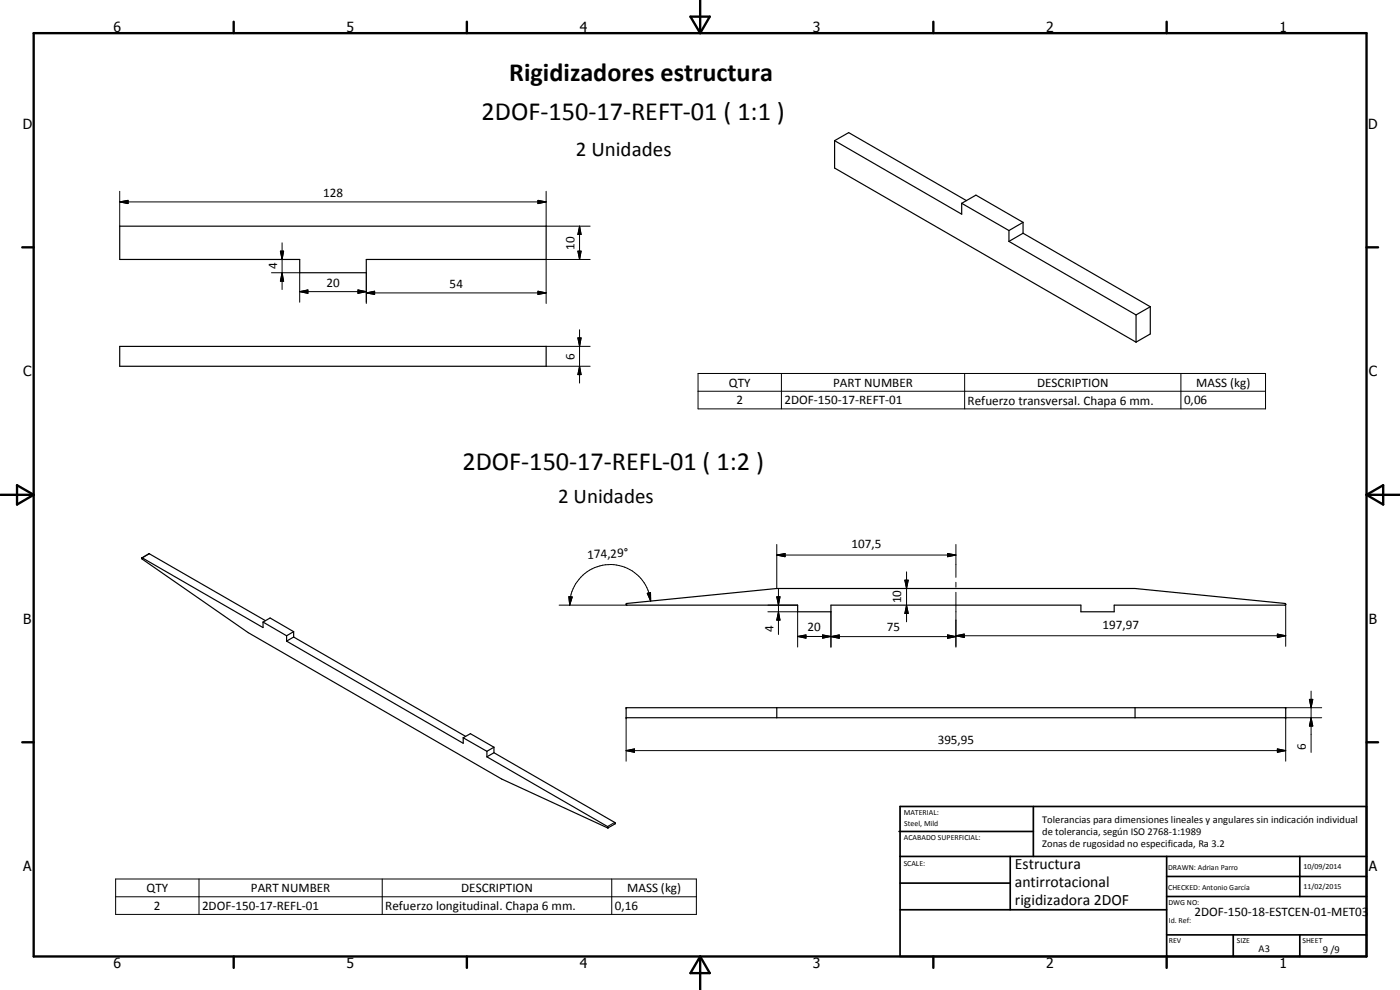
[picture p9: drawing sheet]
<svg xmlns="http://www.w3.org/2000/svg" width="420mm" height="297mm" viewBox="0 0 420 297" stroke-linecap="round" stroke-linejoin="round" font-family="sans-serif">
<g fill="none" stroke="#000" stroke-width=".35">
<path d="M250.5 42.2l38.1 22.1v-3.3M250.5 42.2l4.2-2.4 35.4 20.4M250.5 42.2v8.2l90.4 52.3M35.9 67.9h128v10h-54v3.9h-20v-3.9h-54zM288.6 61l4.3-2.5 14.1 8.2M288.6 61l14.2 8.2M302.8 69.2v3.2M302.8 72.4l38.1 22.1M307 66.7v3.3M307 66.7l-4.2 2.5M307 70l-4.2 2.4M307 70l38.2 22"/>
<path d="M340.9 94.5v8.2M345.2 92l-4.3 2.5M345.2 92v8.2l-4.3 2.5M35.9 103.9h128v6h-128zM42.6 167.4l2.2-1.3 34.9 20.1M78.9 186.6l7.1 4.2M78.9 186.6l2.2-1.2 7 4.1M78.9 186.6v1.7l-36.4-20.9 .2 .4 31.8 22 76 43.9 32 14.7M86 192.4l53 30.6v-1.6M86 190.8v1.6M88.1 189.5l-2.1 1.3M88.1 191.1l-2.1 1.3"/>
<path d="M88.1 189.5v1.6M88.1 191.1l51.6 29.8M187.9 181.1l45.2-4.5h107.5l45 4.5 .3 .3-.3 .2h-51.2v2h-10v-2h-75v2h-10v-2h-51.2l-.3-.1zM187.9 212.3h198v3h-198zM233.1 212.3v3M340.6 212.3v3M139 221.4l7.1 4M139 221.4l2.2-1.3 7 4.1M146.1 225.4v1.7M146.1 227.1l36.3 20.9 .1 .4M148.2 224.2l-2.1 1.2M148.2 225.8l-2.1 1.3"/>
<path d="M148.2 224.2v1.6M148.2 225.8l36.4 21v.4l-2.2 1.2"/>
</g>
<g fill="none" stroke="#000" stroke-width=".3">
<path d="M35.9 57.4v10.5M163.9 57.4v10.5h13.2M35.9 60.6l2.5-.5v1zM35.9 60.6h128M81.5 77.9h8.4M84.1 75.4h1l-.4 2.5zM84.7 72.9v14M161.4 60.1l2.5 .5-2.5 .5zM173.4 75.4h1l-.5 2.5zM173.9 67.9l.5 2.5h-1zM173.9 67.9v10M177.1 77.9h-13.2v13.2"/>
<path d="M81.5 81.8h8.4v8.9M84.7 81.8l.4 2.6h-1zM89.9 87.5l2.5-.5v1zM89.9 87.5h20M107.4 87l2.5 .5-2.5 .5zM109.9 87.9l2.5-.5v.9zM109.9 81.8v9.3M109.9 87.9h54M161.4 87.4l2.5 .5-2.5 .4zM173.9 98.9v16M163.9 109.9h13.2M163.9 103.9h13.2"/>
<path d="M173.4 101.4h1l-.5 2.5zM173.9 109.9l.5 2.5h-1zM209.5 112.1h170.3v10.6h-170.3zM209.5 117.4h170.3M234.5 112.1v10.6M289.5 112.1v10.6M354.4 112.1v10.6M44.8 166.2l-2.1 1.2M170.7 179l1 .1-.7 2.5zM194.3 178l.9-.2 .1 2.5zM233.1 179.1h1l-.5 2.5zM233.1 166.5l2.5-.4v.9z"/>
<path d="M233.1 166.5h53.8M233.1 163.4v13.2M233.6 176.6v13.8M271.6 174.1h1l-.5 2.5zM272.1 171.6v15M284.4 166.1l2.5 .4-2.5 .5zM286.9 163.4v9.8M286.9 174.7v1.5M286.9 177.7v16.5M167.8 181.6h20.4M195.3 180.3a12.3 12.3 0 0 0-5.5-9 12.2 12.2 0 0 0-18.6 7.8l-.2 2.5M230.5 183.6h8.9v10.5"/>
<path d="M230.5 181.6h8.9M233.6 183.6l.5 2.5h-1zM239.4 191l2.5-.5v1zM239.4 191h10M246.9 190.5l2.5 .5-2.5 .5zM249.4 191l2.5-.5v1zM249.4 183.6v10.6M249.4 191h37.5M272.1 181.6l.5 2.5h-1zM284.4 190.5l2.5 .5-2.5 .5zM286.9 190.8l2.5-.6v1.1zM286.9 190.8h99"/>
<path d="M383.4 190.2l2.5 .6-2.5 .5zM385.9 181.3v12.6M187.9 215.3v13.1M385.9 212.3h10.8M393 209.8h1l-.5 2.5zM393.5 215.3l.5 2.5h-1zM393.5 207.3v18.5M396.7 215.3h-10.8v13.1M187.9 225.2l2.5-.5v1zM187.9 225.2h198M383.4 224.7l2.5 .5-2.5 .5zM184.5 246.8l-2.2 1.2"/>
<path d="M34.7 263.7h174.3v10.7h-174.3zM34.7 269.1h174.3M59.7 263.7v10.7M114.7 263.7v10.7M183.6 263.7v10.7"/>
</g>
<g fill="#000">
<circle cx="187.9" cy="215.3" r=".18"/>
<circle cx="187.9" cy="212.3" r=".18"/>
<circle cx="385.9" cy="215.3" r=".18"/>
<circle cx="385.9" cy="212.3" r=".18"/>
</g>
<g fill="none" stroke="#000" stroke-width=".71">
<path d="M10.1 9.9h400v277.1h-400zM70.1 6.5v3.4M140.1 6.5v3.4M207.2 5h5.8l-2.9 4.9zM210.1 0v9.9M280.1 6.5v3.4M350.1 6.5v3.4M6.7 74.2h3.4M410.1 74.2h3.5M.1 148.5h10M5.1 145.6l5 2.9-5 2.9zM410.1 148.5h10"/>
<path d="M410.1 148.5l5-2.9v5.8zM6.7 222.7h3.4M410.1 222.7h3.5M70.1 287v3.4M140.1 287v3.4M210.1 287v10M210.1 287l2.9 5h-5.8zM280.1 287v3.4M350.1 287v3.4"/>
</g>
<g fill="none" stroke="#000" stroke-width=".51">
<path d="M269.8 249.5h40.3M270.1 242h140v45h-140zM270.1 257h140M303.2 257v16M310.1 242v15M350.1 257v30M390.1 257v12M270.1 265h33.1M270.1 273h80M350.1 269h60M350.1 263h60M350.1 280.5h60"/>
<path d="M370.1 280.5v6.5M390.1 280.5v6.5"/>
</g>
<g fill="#000">
<path d="M35.9 60.6l2.5-.5v1zM84.1 75.4h1l-.4 2.5zM161.4 60.1l2.5 .5-2.5 .5zM173.4 75.4h1l-.5 2.5zM173.9 67.9l.5 2.5h-1zM84.7 81.8l.4 2.6h-1zM89.9 87.5l2.5-.5v1zM107.4 87l2.5 .5-2.5 .5zM109.9 87.9l2.5-.5v.9zM161.4 87.4l2.5 .5-2.5 .4zM173.4 101.4h1l-.5 2.5zM173.9 109.9l.5 2.5h-1z"/>
<path d="M170.7 179l1 .1-.7 2.5zM194.3 178l.9-.2 .1 2.5zM233.1 179.1h1l-.5 2.5zM233.1 166.5l2.5-.4v.9zM271.6 174.1h1l-.5 2.5zM284.4 166.1l2.5 .4-2.5 .5zM233.6 183.6l.5 2.5h-1zM239.4 191l2.5-.5v1zM246.9 190.5l2.5 .5-2.5 .5zM249.4 191l2.5-.5v1zM272.1 181.6l.5 2.5h-1zM284.4 190.5l2.5 .5-2.5 .5z"/>
<path d="M286.9 190.8l2.5-.6v1.1zM383.4 190.2l2.5 .6-2.5 .5zM393 209.8h1l-.5 2.5zM393.5 215.3l.5 2.5h-1zM187.9 225.2l2.5-.5v1zM383.4 224.7l2.5 .5-2.5 .5z"/>
</g>
<g font-size="7.9">
<text x="152.9" y="24.2">Rigidizadores estructura</text>
<text x="144.5" y="35.9">2DOF-150-17-REFT-01 ( 1:1 )</text>
<text x="138.8" y="141.1">2DOF-150-17-REFL-01 ( 1:2 )</text>
</g>
<g font-size="6.3">
<text x="172.8" y="46.8">2 Unidades</text>
<text x="167.5" y="150.8">2 Unidades</text>
</g>
<g font-size="4.7">
<text x="304.6" y="260.7">Estructura</text>
<text x="304.6" y="266.1">antirrotacional</text>
<text x="304.6" y="271.5">rigidizadora 2DOF</text>
</g>
<g font-size="4.2">
<text x="34" y="9.6">6</text>
<text x="104" y="9.6">5</text>
<text x="174" y="9.6">4</text>
<text x="244" y="9.6">3</text>
<text x="314" y="9.6">2</text>
<text x="384" y="9.6">1</text>
<text x="6.8" y="38.7">D</text>
<text x="410.6" y="38.7">D</text>
<text x="7" y="112.9">C</text>
<text x="410.8" y="112.9">C</text>
<text x="7" y="187.1">B</text>
<text x="410.8" y="187.1">B</text>
<text x="7" y="261.4">A</text>
<text x="410.8" y="261.4">A</text>
<text x="34" y="290.4">6</text>
<text x="104" y="290.4">5</text>
<text x="174" y="290.4">4</text>
<text x="244" y="290.4">3</text>
<text x="314" y="290.4">2</text>
<text x="384" y="290.4">1</text>
</g>
<g font-size="3.9">
<text x="97" y="59.1">128</text>
<text x="172.4" y="74.9" transform="rotate(-90 172.4 74.9)">10</text>
<text x="83.1" y="80.9" transform="rotate(-90 83.1 80.9)">4</text>
<text x="97.9" y="86">20</text>
<text x="134.9" y="86.3">54</text>
<text x="172.4" y="107.9" transform="rotate(-90 172.4 107.9)">6</text>
<text x="218.8" y="116">QTY</text>
<text x="250.1" y="116">PART NUMBER</text>
<text x="311.2" y="116">DESCRIPTION</text>
<text x="359" y="116.1">MASS (kg)</text>
<text x="221" y="121.3">2</text>
<text x="235.4" y="121.3">2DOF-150-17-REFT-01</text>
<text x="290.4" y="121.4">Refuerzo transversal. Chapa 6 mm.</text>
<text x="355.3" y="121.3">0,06</text>
<text x="176.3" y="167.6" transform="rotate(-3 176.3 167.6)">174,29°</text>
<text x="255.5" y="164.5">107,5</text>
<text x="270.5" y="181.1" transform="rotate(-90 270.5 181.1)">10</text>
<text x="232.1" y="189.6" transform="rotate(-90 232.1 189.6)">4</text>
<text x="242.4" y="189.4">20</text>
<text x="266.1" y="189.4">75</text>
<text x="330.9" y="188.7">197,97</text>
<text x="281.4" y="223.2">395,95</text>
<text x="391.9" y="225" transform="rotate(-90 391.9 225)">6</text>
<text x="44" y="267.7">QTY</text>
<text x="75.3" y="267.6">PART NUMBER</text>
<text x="138.4" y="267.7">DESCRIPTION</text>
<text x="188.2" y="267.8">MASS (kg)</text>
<text x="46.2" y="273">2</text>
<text x="60.7" y="273">2DOF-150-17-REFL-01</text>
<text x="115.6" y="273">Refuerzo longitudinal. Chapa 6 mm.</text>
<text x="184.5" y="273">0,16</text>
<text x="358.5" y="275">2DOF-150-18-ESTCEN-01-MET03</text>
</g>
<g font-size="3.1">
<text x="312.7" y="246.8">Tolerancias para dimensiones lineales y angulares sin indicación individual</text>
<text x="312.7" y="250.4">de tolerancia, según ISO 2768-1:1989</text>
<text x="312.7" y="254">Zonas de rugosidad no especificada, Ra 3.2</text>
<text x="377.7" y="285.6">A3</text>
<text x="397" y="285.9">9 /9</text>
</g>
<g font-size="2.4">
<text x="271.2" y="244.4">MATERIAL:</text>
<text x="271.3" y="252">ACABADO SUPERFICIAL:</text>
<text x="271.4" y="247.9">Steel, Mild</text>
<text x="271.2" y="259.7">SCALE:</text>
<text x="350.6" y="261">DRAWN: Adrian Parro</text>
<text x="391.2" y="260.6">10/09/2014</text>
<text x="350.6" y="267.1">CHECKED: Antonio García</text>
<text x="391.2" y="266.7">11/02/2015</text>
<text x="350.6" y="271.4">DWG NO:</text>
<text x="350.8" y="276.9">Id. Ref:</text>
<text x="350.8" y="282.8">REV</text>
<text x="371.2" y="282.9">SIZE</text>
<text x="390.9" y="282.9">SHEET</text>
</g>
</svg>
